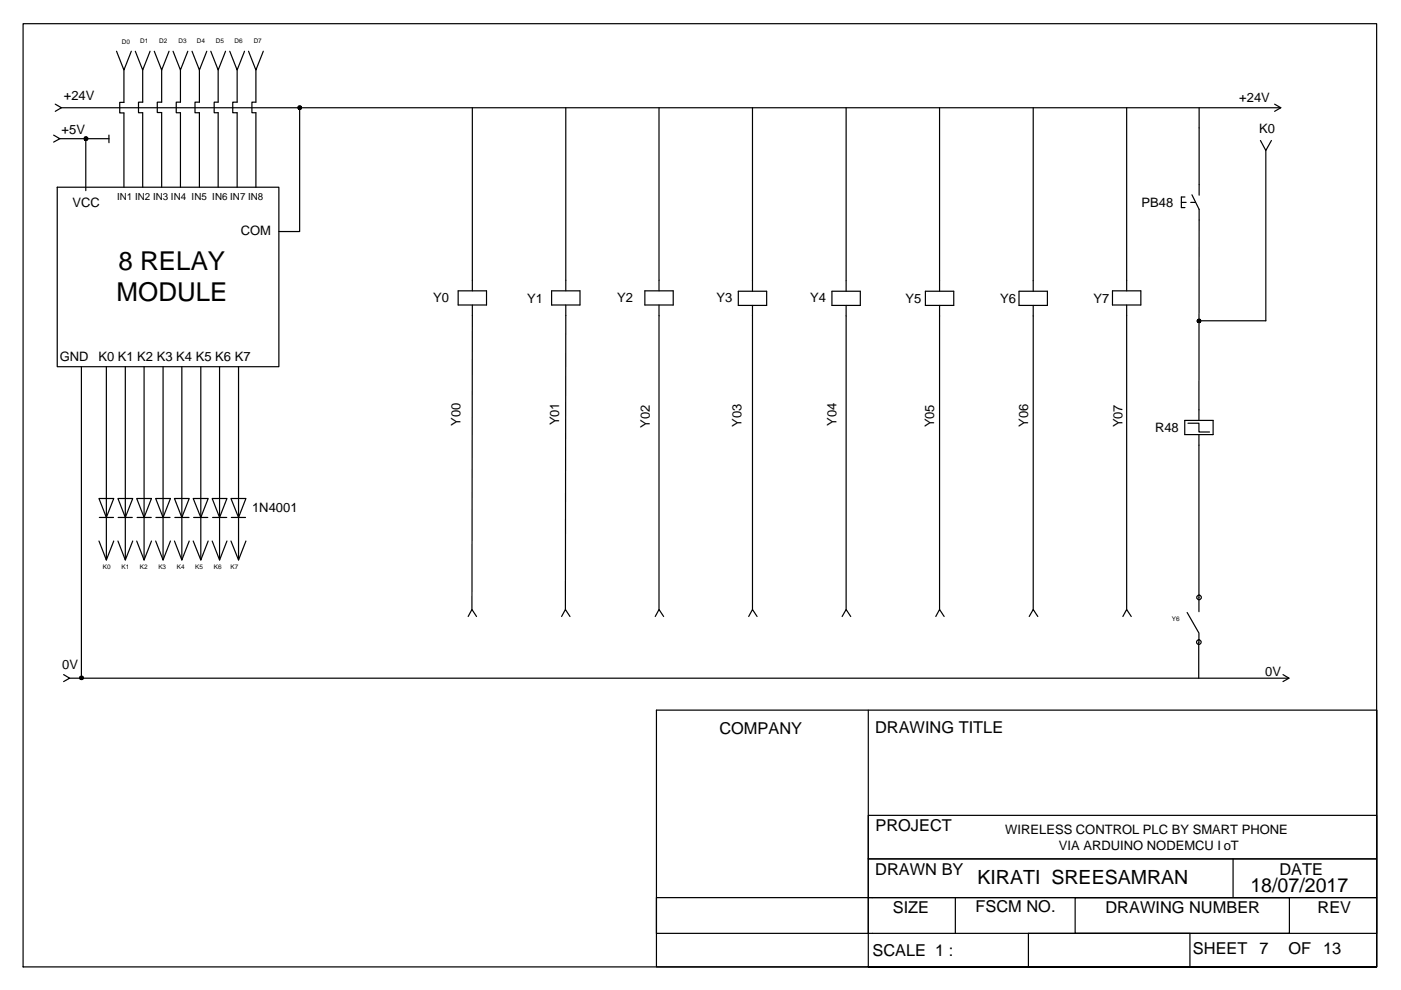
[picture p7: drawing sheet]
<svg xmlns="http://www.w3.org/2000/svg" width="297mm" height="210mm" viewBox="0 0 297 210" stroke-linecap="round" stroke-linejoin="round" font-family="sans-serif">
<!-- layer: Dash -->
<g fill="none" stroke="#000" stroke-width=".25">
<path d="M4.9 5h287v200h-287zM24.7 10.9l1.6 3.9 1.5-3.9M26.3 14.8v6.9M28.7 10.9l1.6 3.9 1.5-3.9M30.3 14.8v6.9M32.7 10.9l1.6 3.9 1.5-3.9M34.3 14.8v6.9M36.7 10.9l1.6 3.9 1.5-3.9M38.3 14.8v6.9M40.7 10.9l1.6 3.9 1.5-3.9M42.3 14.8v6.9M44.7 10.9l1.6 3.9 1.5-3.9"/>
<path d="M46.3 14.8v6.9M48.7 10.9l1.6 3.9 1.5-3.9M50.3 14.8v6.9M52.7 10.9l1.6 3.9 1.5-3.9M54.3 14.8v6.9M12.1 39.7h47v38.1h-47zM12.7 29.4h10.4M13 22.8h258.6M26.3 23.9v15.8M30.3 23.9v15.8M34.3 23.9v15.8M38.3 23.9v15.8"/>
<path d="M42.3 23.9v15.8M46.3 23.9v15.8M50.3 23.9v15.8M54.3 23.9v15.8M22.5 77.8v27.9M26.6 77.8v27.9M30.6 77.8v27.9M34.6 77.8v27.9M38.6 77.8v27.9M42.6 77.8v27.9M46.6 77.8v27.9M50.6 77.8v27.9"/>
<path d="M21 105.7h3.1l-1.6 4zM21 114.7l1.5 4 1.6-4M21.1 109.7h3M22.5 109.7v9M25 105.7h3.1l-1.5 4zM25 114.7l1.6 4 1.5-4M25 109.7h3.1M26.6 109.7v9M29 105.7h3.1l-1.5 4zM29 114.7l1.6 4 1.5-4M29.1 109.7h3M30.6 109.7v9"/>
<path d="M33 105.7h3.1l-1.5 4zM33 114.7l1.6 4 1.5-4M33 109.7h3.1M34.6 109.7v9M37 105.7h3.1l-1.5 4zM37 114.7l1.6 4 1.5-4M37.1 109.7h3M38.6 109.7v9M41 105.7h3.1l-1.5 4zM41 114.7l1.6 4 1.5-4M41 109.7h3.1M42.6 109.7v9"/>
<path d="M45 105.7h3.1l-1.5 4zM45 114.7l1.6 4 1.5-4M45.1 109.7h3M46.6 109.7v9M49 105.7h3.1l-1.5 4zM49 114.7l1.6 4 1.5-4M49.1 109.7h3M50.6 109.7v9M251.7 129.9l2.5 4.3v2M254.2 126.7v3M14.8 143.8h258.5"/>
<circle cx="254.2" cy="136.2" r=".49"/>
<circle cx="254.2" cy="126.7" r=".49"/>
</g>
<!-- layer: LINES -->
<path d="M22.5 105.7v4M26.6 105.7v4M30.6 105.7v4M34.6 105.7v4M38.6 105.7v4M42.6 105.7v4M46.6 105.7v4M50.6 105.7v4" fill="none" stroke="#000" stroke-width=".25"/>
<!-- layer: 0 -->
<g fill="none" stroke="#000" stroke-width=".25">
<path d="M11.4 28.6l1.3 .8-1.3 .7M11.7 22.1l1.3 .7-1.3 .8M18.2 29.4v11M23.1 28.6v1.7M26.3 21.7h-.9v2.2h.9M30.3 21.7h-.9v2.2h.9M34.3 21.7h-1v2.2h1M38.3 21.7h-.9v2.2h.9M42.3 21.7h-1v2.2h1M46.3 21.7h-.9v2.2h.9M50.3 21.7h-1v2.2h1M54.3 21.7h-.9v2.2h.9"/>
<path d="M63.5 22.8v26.3h-4.4M100.1 22.8v36.6M120 22.8v36.6M139.7 22.8v36.6M159.5 22.8v36.7M179.4 22.8v36.7M199.2 22.8v36.7M219.1 22.8v36.7M238.9 22.8v36.6M254.2 22.8v16.3M267.2 29.8l1.2 2.1 1.2-2.1M268.4 31.9v36.1h-14.2"/>
<path d="M270.2 22.1l1.4 .7-1.4 .8M254.2 46.6v40.3M17.3 77.8v66M100.1 66.9v62.3M120 66.9l-.1 62.3M139.7 66.9v62.3M159.5 67v62.2M179.4 67v62.2M199.2 67v62.2M219.1 67v62.2M238.9 66.9v62.3M251.9 89.7h2.3v1.9h2.2"/>
<path d="M254.2 94.4v32.3M99.3 130.7l.8-1.5 .9 1.5M119.1 130.7l.8-1.5 .9 1.5M138.9 130.7l.8-1.5 1 1.5M158.7 130.7l.8-1.5 1 1.5M178.5 130.7l.9-1.5 1 1.5M198.4 130.7l.8-1.5 1 1.5M218.2 130.7l.9-1.5 .9 1.5M238.1 130.7l.8-1.5 .9 1.5M254.2 136.2v7.6M13.5 143l1.3 .8-1.3 .7M184.1 150.6v54.4h107.8v-54.4v54.4h-152.7v-54.4h152.7"/>
<path d="M272 143l1.3 .8-1.3 .7M184.1 172.9h107.8v9.2h-107.8zM139.2 190.3h44.9v7.6h-44.9zM184.1 190.3h107.8v7.6h-107.8M184.1 182.1h107.8v8.2h-107.8zM202.6 190.3v7.6M218 197.9h34.3v7.1h-34.3zM228 190.3h45.4v7.6h-45.4zM261.4 182.1v8.2"/>
</g>
<!-- layer: TCONNECTIONS -->
<g fill="#000" stroke="#000" stroke-width=".21">
<path d="M17.9 29.4v.2l.3-.2zM17.9 29.6l.3-.2-.2 .3zM18.2 29.4l-.2 .3 .2 .1z"/>
<path d="M18 29.1l.2 .3v-.4zM17.9 29.2l.1-.1 .2 .3zM17.9 29.2v.2h.3z"/>
<path d="M18.2 29.4v.4l.2-.1zM18.2 29.4l.4 .2-.2 .1zM18.2 29.4l.4 .2v-.2z"/>
<path d="M18.2 29.4h.4v-.2zM18.4 29.1l.2 .1-.4 .2zM18.2 29v.4l.2-.3z"/>
<path d="M63.1 22.8l.1 .2 .3-.2zM63.2 23l.3-.2-.1 .3zM63.5 22.8l-.1 .3 .1 .1z"/>
<path d="M63.4 22.5l.1 .3v-.3zM63.4 22.5l.1 .3-.3-.2zM63.2 22.6l-.1 .2h.4z"/>
<path d="M63.5 22.8v.4l.2-.1zM63.5 22.8l.4 .2-.2 .1zM63.5 22.8l.4 .2v-.2z"/>
<path d="M63.5 22.8h.4v-.2zM63.7 22.5l.2 .1-.4 .2zM63.5 22.5v.3l.2-.3z"/>
<path d="M253.8 68.1l.1 .1 .3-.1zM253.9 68.2l.3-.1-.2 .3zM254.2 68.1l-.2 .3h.2z"/>
<path d="M254 67.7l.2 .4v-.4zM254 67.7l.2 .4-.3-.3zM253.9 67.8l-.1 .3h.4z"/>
<path d="M254.2 68.1v.3h.2zM254.2 68.1l.3 .1-.1 .2zM254.2 68.1l.3 .1 .1-.1z"/>
<path d="M254.2 68.1h.4l-.1-.3zM254.4 67.7l.1 .1-.3 .3zM254.2 67.7v.4l.2-.4z"/>
<path d="M16.9 143.7l.1 .2 .3-.2zM17 143.9l.3-.2-.2 .3zM17.3 143.7l-.2 .3 .2 .1z"/>
<path d="M17.1 143.4l.2 .3v-.3zM17.1 143.4l.2 .3-.3-.2zM17 143.5l-.1 .2h.4z"/>
<path d="M17.3 143.7v.4l.2-.1zM17.3 143.7l.3 .2-.1 .1zM17.3 143.7l.3 .2v-.2z"/>
<path d="M17.3 143.7h.3v-.2zM17.5 143.4l.1 .1-.3 .2zM17.3 143.4v.3l.2-.3z"/>
</g>
<!-- layer: 1 -->
<g fill="none" stroke="#000" stroke-width=".25">
<path d="M254.2 39.1v2.3M100.1 59.4v2.3M120 59.4v2.3M139.7 59.4v2.3M159.5 59.5v2.3M179.4 59.5v2.3M199.2 59.5v2.3M219.1 59.5v2.3M238.9 59.4v2.3M250.5 42.9h1M251.2 41.8h-.7v2.2h.7M252.5 42.9h1"/>
<path d="M252.7 41.3l1.5 3.1v2.2M97.1 61.7h6.1v3h-6.1zM100.1 64.7v2.2M117 61.7h6v3h-6zM120 64.7v2.2M136.7 61.7h6v3h-6zM139.7 64.7v2.2M156.5 61.8h6v3h-6zM159.5 64.8v2.2M176.4 61.8h6v3h-6zM179.4 64.8v2.2M196.2 61.8h6v3h-6z"/>
<path d="M199.2 64.8v2.2M216.1 61.8h6v3h-6zM219.1 64.8v2.2M235.9 61.7h6v3h-6zM238.9 64.7v2.2M251.2 89.1h6v3h-6zM254.2 86.9v2.2M254.2 92.1v2.3"/>
</g>
<g font-size="5.5">
<text x="25.1" y="57.2">8 RELAY</text>
<text x="24.7" y="63.9">MODULE</text>
</g>
<g font-size="4.1">
<text x="207.2" y="187.5">KIRATI SREESAMRAN</text>
<text x="265.1" y="189.1">18/07/2017</text>
</g>
<g font-size="3.5">
<text x="152.5" y="155.7">COMPANY</text>
<text x="185.5" y="155.5">DRAWING TITLE</text>
<text x="185.6" y="176.3">PROJECT</text>
<text x="185.6" y="185.5">DRAWN BY</text>
<text x="271.3" y="185.6">DATE</text>
<text x="189.3" y="193.5">SIZE</text>
<text x="206.8" y="193.4">FSCM NO.</text>
<text x="234.4" y="193.6">DRAWING NUMBER</text>
<text x="279.3" y="193.6">REV</text>
<text x="185" y="202.6">SCALE 1 :</text>
<text x="252.9" y="202.2">SHEET</text>
<text x="267" y="202.3">7</text>
<text x="273.2" y="202.2">OF</text>
<text x="280.5" y="202.3">13</text>
</g>
<g font-size="2.8">
<text x="13.5" y="21.1">+24V</text>
<text x="262.7" y="21.6">+24V</text>
<text x="13.1" y="28.5">+5V</text>
<text x="266.9" y="28.1">K0</text>
<text x="15.4" y="44">VCC</text>
<text x="242" y="43.9">PB48</text>
<text x="51" y="49.9">COM</text>
<text x="91.8" y="64.1">Y0</text>
<text x="111.8" y="64.2">Y1</text>
<text x="130.8" y="64.1">Y2</text>
<text x="151.9" y="64">Y3</text>
<text x="171.8" y="64.1">Y4</text>
<text x="192" y="64.2">Y5</text>
<text x="212" y="64.2">Y6</text>
<text x="231.8" y="64.2">Y7</text>
<text x="12.7" y="76.5">GND</text>
<text x="20.9" y="76.6">K0 K1 K2 K3 K4 K5 K6 K7</text>
<text x="97.6" y="90.3" transform="rotate(-90 97.6 90.3)">Y00</text>
<text x="118.6" y="90.2" transform="rotate(-90 118.6 90.2)">Y01</text>
<text x="137.8" y="90.7" transform="rotate(-90 137.8 90.7)">Y02</text>
<text x="157.2" y="90.5" transform="rotate(-90 157.2 90.5)">Y03</text>
<text x="177.3" y="90.3" transform="rotate(-90 177.3 90.3)">Y04</text>
<text x="198.1" y="90.6" transform="rotate(-90 198.1 90.6)">Y05</text>
<text x="218" y="90.5" transform="rotate(-90 218 90.5)">Y06</text>
<text x="238" y="90.6" transform="rotate(-90 238 90.6)">Y07</text>
<text x="244.9" y="91.6">R48</text>
<text x="53.5" y="108.7">1N4001</text>
<text x="13.2" y="141.9">0V</text>
<text x="268.3" y="143.4">0V</text>
<text x="213.1" y="176.9">WIRELESS CONTROL PLC BY SMART PHONE</text>
<text x="224.5" y="180.2">VIA ARDUINO NODEMCU I oT</text>
</g>
<text font-size="2.1" x="24.8" y="42.4">IN1 IN2 IN3 IN4 IN5 IN6 IN7 IN8</text>
<g font-size="1.4">
<text x="25.8" y="9.3">D0</text>
<text x="29.7" y="9.2">D1</text>
<text x="33.7" y="9.2">D2</text>
<text x="37.8" y="9.2">D3</text>
<text x="41.7" y="9.1">D4</text>
<text x="45.7" y="9.1">D5</text>
<text x="49.7" y="9.2">D6</text>
<text x="53.8" y="9.2">D7</text>
<text x="21.8" y="120.6">K0</text>
<text x="25.7" y="120.6">K1</text>
<text x="29.7" y="120.6">K2</text>
<text x="33.6" y="120.6">K3</text>
<text x="37.5" y="120.6">K4</text>
<text x="41.4" y="120.6">K5</text>
<text x="45.3" y="120.6">K6</text>
<text x="48.9" y="120.6">K7</text>
<text x="248.4" y="131.7">Y6</text>
</g>
</svg>
